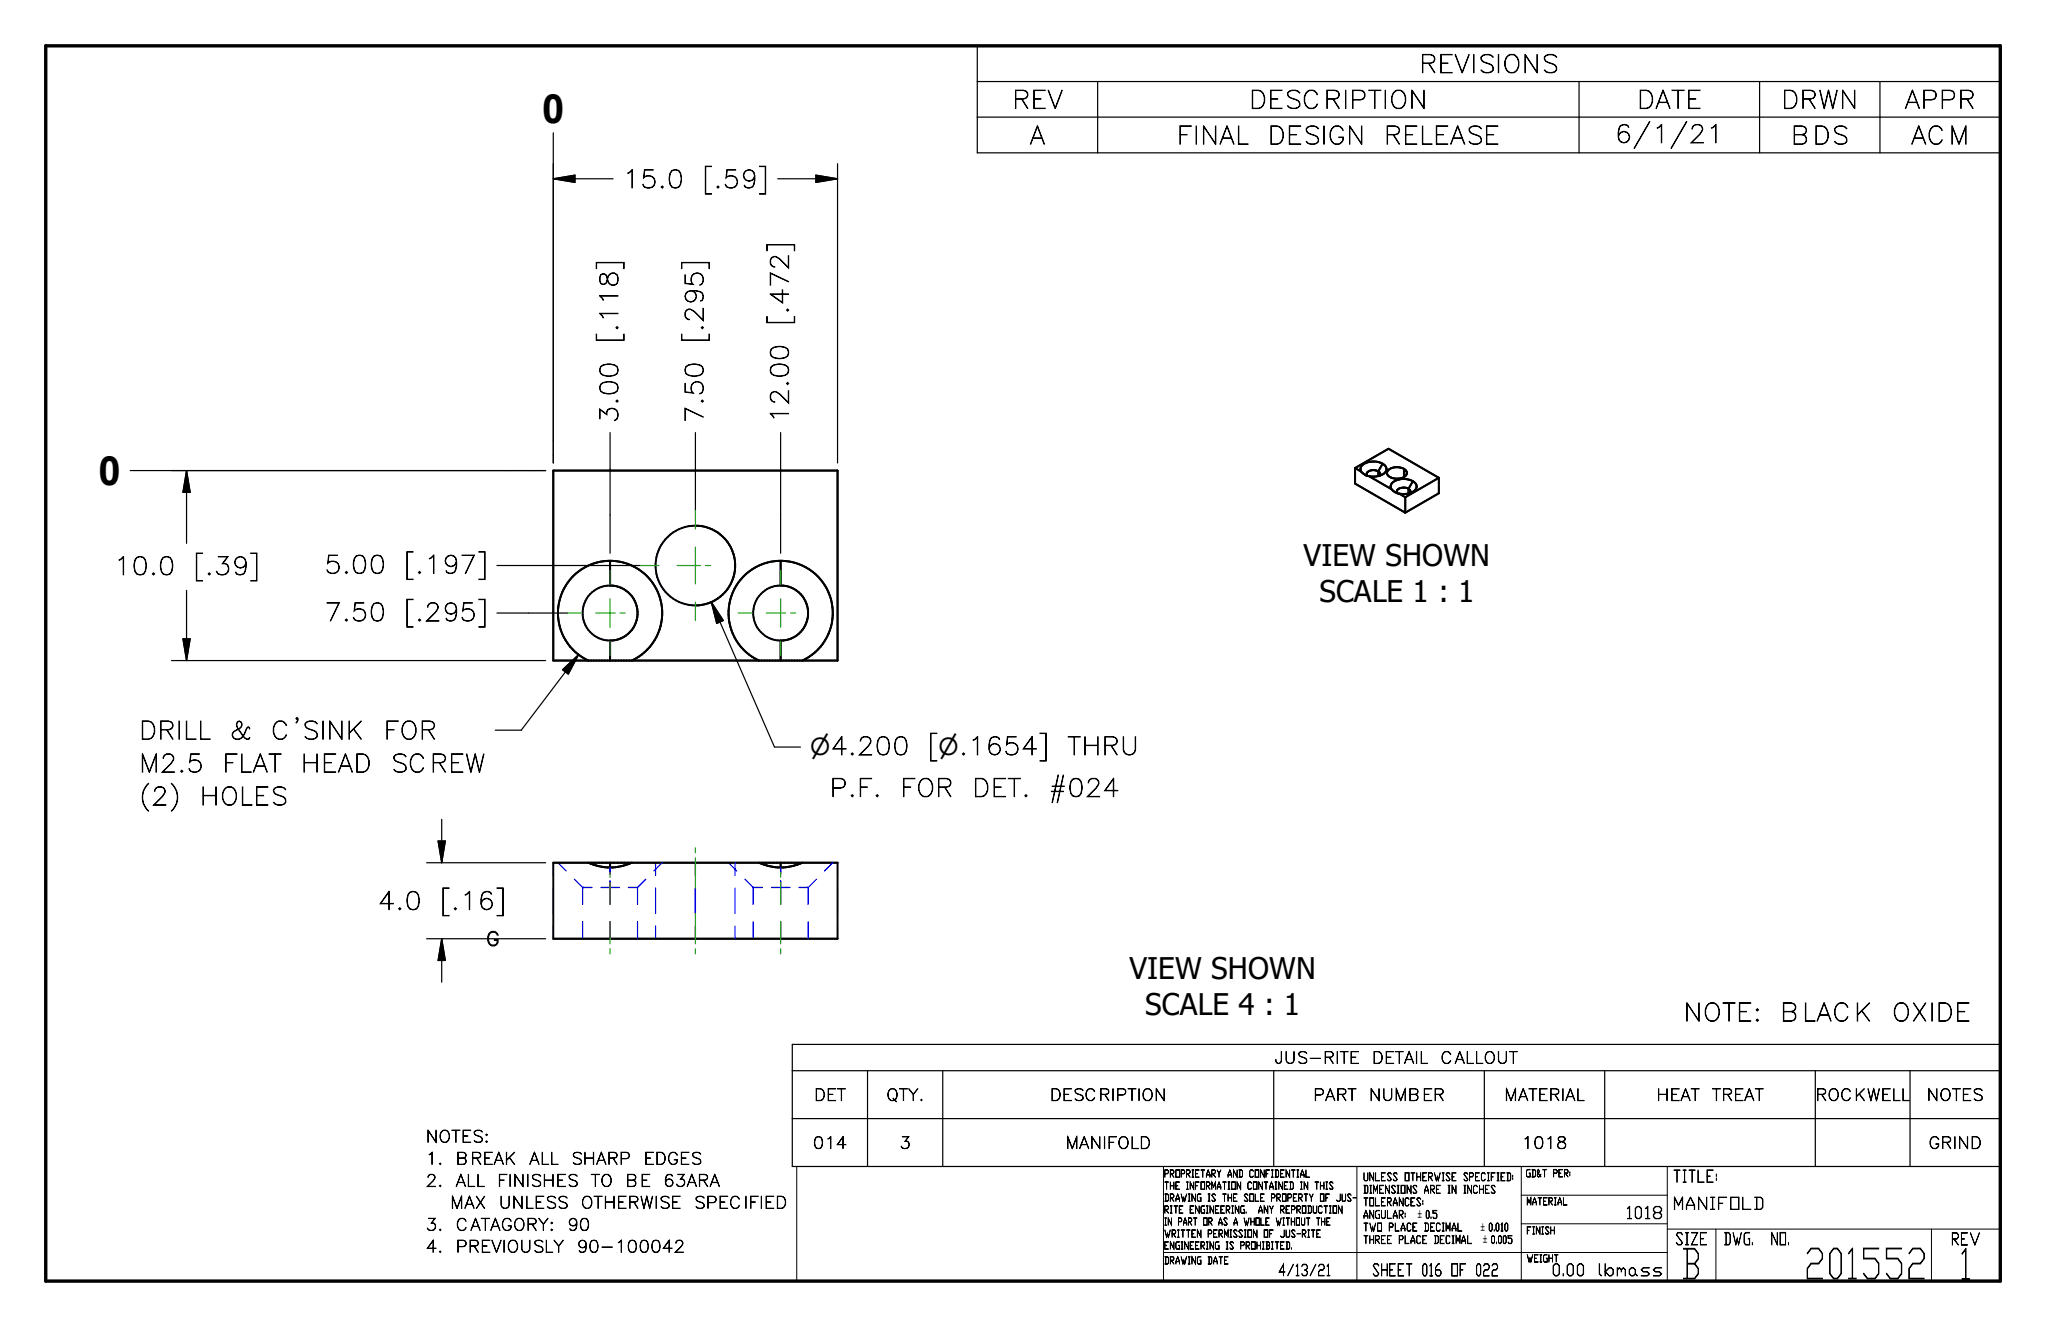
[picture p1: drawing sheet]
<svg xmlns="http://www.w3.org/2000/svg" width="432mm" height="279mm" viewBox="0 0 432 279" stroke-linecap="round" stroke-linejoin="round" font-family="sans-serif">
<g fill="none" stroke="#00f" stroke-width=".25">
<path d="M141.3 112.8a8.4 8.4 0 0 0-2.9 5M146.7 110.9l-1.4 .1-1.5 .4M123.7 126.4a5.9 5.9 0 0 0 0 5.8M125.8 134.3l1.7 .7 1.2 .1M128.7 123.5l-1.2 .1-1.7 .6M138.4 120.7a8.4 8.4 0 0 0 2.9 5M143.8 127.2l1.5 .3 1.4 .2M159.7 126.4a5.7 5.7 0 0 0 0 5.8M161.8 134.3l1.7 .7 1.2 .1M164.7 123.5l-1.2 .1-1.7 .6M116.7 181.9v2.7M116.7 187.3v5.3"/>
<path d="M116.7 195.3v2.7M117.7 181.9l1.7 1.8M121.2 185.4l1.7 1.7M122.9 187.1h1.9M122.9 187.1v3.6M122.9 194.3v3.7M126.8 187.1h3.8M128.7 182.9v1.4M128.7 185.7v5M128.7 194.3v3.7M132.6 187.1h1.9M134.5 187.1v3.6"/>
<path d="M134.5 194.3v3.7M136.2 185.4l-1.7 1.7M138.3 181.9v2.7M138.3 187.3v5.3M138.3 195.3v2.7M139.7 181.9l-1.7 1.8M146.7 181.9v2.7M146.7 187.3v5.3M146.7 195.3v2.7M153.7 181.9l1.7 1.8M155.1 181.9v2.7M155.1 187.3v5.3"/>
<path d="M155.1 195.3v2.7M157.2 185.4l1.7 1.7M158.9 187.1h1.9M158.9 187.1v3.6M158.9 194.3v3.7M162.7 187.1h3.9M164.7 182.9v1.4M164.7 185.7v5M164.7 194.3v3.7M168.6 187.1h1.9M170.5 187.1v3.6M170.5 194.3v3.7"/>
<path d="M172.2 185.4l-1.7 1.7M175.7 181.9l-1.8 1.8M176.7 181.9v2.7M176.7 187.3v5.3M176.7 195.3v2.7"/>
</g>
<g fill="none" stroke="#000" stroke-width=".41">
<path d="M116.7 99.2h60v40.1h-60zM285.8 98.7l7.1-4.1 10.6 6.2M285.8 98.7l1.3 .8M285.8 98.7v3.3l10.6 6.1M287 99v.2M287 99.3l.1 .2M287 98.6v.7M287.1 99.5l.9 .6 .8 .3M289.7 97.3a2.93 2.93 0 0 0-2.7 1.2M289.9 97.3a2.27 2.27 0 0 1 2.6 1.6l-.2 .5-.4 .5-.9 .4 .2-.5-.5-.4M290.5 97.4a3.3 3.3 0 0 0-3.5 1.2M290.7 97.4l1 .4"/>
<path d="M290.7 99.4a1.91 1.91 0 0 0-2.4 .4l.1 .5M290.7 99.4v1M291.7 97.8l-1 1.6M291.7 97.8a1.14 1.14 0 0 1 .4 1.9M292 99.8l-.9 .5-1.2 .2M292.6 99.5v.4l.2 .4 .7 .4M292.9 99.1l-.3 .4M292.9 99.1a2.76 2.76 0 0 1 3.8 .4v.6M294.6 98.5l-1 .2-.7 .4M294.7 98.5l.7 .1M295.6 98.6l.6 .3M296.2 98.9v1.7"/>
<path d="M296.2 98.9l.6 .7-.2 .6M128.7 118.3v5.2M128.7 118.3a11 11 0 0 0-11 10.6M128.7 118.3l2.4 .2M131.5 118.6a10.8 10.8 0 0 1 7.6 7.2M164.7 118.3v5.2M164.7 118.3a11 11 0 0 0-10.8 13M164.7 118.3a10.9 10.9 0 0 1 10.1 6.7M165.9 118.3a11 11 0 0 0-11.6 7.3 11 11 0 0 0 4.4 12.9M166.3 118.4l2.3 .6M169 119.2a11 11 0 0 1 6.7 9.7M288.8 100.4l4.7 2.7"/>
<path d="M288.8 100.4l.3 .1M289.1 100.5h.5M289.1 100.5h.9M290.7 100.4l-.7 .1M293.3 102.7l.2 .4M293.4 102.3l-.1 .4M293.5 100.7l.3 .1M293.5 100.7l1 .2M293.5 103.1l.4 .4M293.7 103.4l.2 .1M293.9 103.5l1.2 .6M294.1 100.9h.7"/>
<path d="M295.1 104.1l1.3 .8M295.1 104.1h.4M295.2 100.9h-.4M295.8 100.8l-.7 .1M295.9 101a2.61 2.61 0 0 0-2.5 1.3M296.3 101a2.28 2.28 0 0 1 2.5 1.6 1.94 1.94 0 0 1-1.7 1.5M296.4 104.9v3.2M296.6 100.2l-.6 .5M296.7 100.1l-.6 .5-.7 .3M296.8 101.1a3.2 3.2 0 0 0-3.4 1.1M297 101.1l1 .4M297.1 104.1h-2"/>
<path d="M297.1 103.1a1.71 1.71 0 0 0-2.5 .6l.2 .3M297.1 103.1v1M297.1 103.1l.4 .4-.1 .5M298 101.5l-.9 1.6M298 101.5a1.24 1.24 0 0 1 .8 1.3 1.24 1.24 0 0 1-1.1 1.1l-1.4 .3M303.5 100.8l-7.1 4.1M303.5 100.8v3.2l-7.1 4.1M117.7 129.6a11.1 11.1 0 0 0 3.7 7.9M121.4 137.5l1.3 1 1.4 .8-2.1-1.3M128.7 135.1v4.2M128.7 123.5a5.8 5.8 0 0 0-5.8 5.8 5.8 5.8 0 0 0 5.8 5.8M128.7 123.5a5.8 5.8 0 0 1 5.8 5.8 5.8 5.8 0 0 1-5.8 5.8"/>
<path d="M133.3 139.3l1.4-.8zM136.6 121.6a11 11 0 0 0-15.9 .1 11 11 0 0 0 .7 15.8M137 122a10.9 10.9 0 0 1 2.7 6.9M137.6 135.7l-1.6 1.8-1.3 1M139.3 126.3a11 11 0 0 1-1.3 8.8M139.7 129.6a11 11 0 0 1-5 8.9M154 132a10.9 10.9 0 0 0 4.7 6.5M158.7 138.5l1.4 .8zM164.7 135.1v4.2M164.7 123.5a5.8 5.8 0 0 0-5.8 5.8 5.8 5.8 0 0 0 5.8 5.8M164.7 123.5a5.8 5.8 0 0 1 5.8 5.8 5.8 5.8 0 0 1-5.8 5.8M169.3 139.3l1.4-.8 1.3-1-1.3 1z"/>
<path d="M175 125.6l.5 1.5 .2 1.6-.2 2.6M175.3 132a11.2 11.2 0 0 1-3.3 5.5M175.7 129.6a11 11 0 0 1-3.7 7.9M116.7 181.9h60v16.1h-60zM124.1 181.9l1.7 .6M125.8 182.5l1.7 .4M125.8 182.5l.6 .2M126.9 182.8l.6 .1M127.5 182.9h2.4M128.7 181.9v1M130.4 182.8l-.5 .1M131 182.7l-1.1 .2"/>
<path d="M131.6 182.5l-.6 .2M132.7 182.2l-1.1 .3M133.3 181.9l-.6 .3M160.1 181.9l1.1 .5zM161.2 182.4l.6 .1M161.8 182.5l1.1 .3M162.9 182.8l1.2 .1M162.9 182.8l.6 .1M164.7 181.9v1M166.4 182.8l-2.3 .1M167.6 182.5l-1.2 .3M169.3 181.9l-2.9 .9"/>
<circle cx="146.7" cy="119.3" r="8.4"/>
</g>
<path d="M9.6 9.7h412.3v260.4h-412.3z" fill="none" stroke="#000" stroke-width=".71"/>
<path d="M168.1 246h253.8v24.1h-253.8zM245.4 246v24.1M286.2 246v24.1M320.9 252h30.8M320.9 258.1h30.8M320.9 246v24.1M351.7 259.2h70.2M351.7 246v24.1M362 259.2v10.9M407.4 259.2v10.9M245.4 264.1h106.3" fill="none" stroke="#000" stroke-width=".21"/>
<g fill="none" stroke="#000" stroke-width=".25">
<path d="M206.2 9.7h215.7v22.5h-215.7zM206.2 17.2h215.7M231.5 17.2v15M333.1 17.2v15M371.2 17.2v15M396.6 17.2v15M116.7 28v69.6M116.7 37.7h12.6M116.7 37.7l4.6-.8v1.6zM164.1 37.7h12.6M172.1 36.9l4.6 .8-4.6 .8zM176.7 34.5v63.1"/>
<path d="M206.2 24.7h215.7M27.5 99.2h87.6M39.4 99.2v15.4M39.4 99.2l.7 4.6h-1.5zM128.7 91.2v25.5M146.7 91.2v16.5M164.7 91.2v25.5M104.8 119.2h30.3M36.2 139.3h78.9M38.6 134.7h1.5l-.7 4.6zM39.4 124.5v14.8M104.8 129.3h14.9"/>
<path d="M122 138l-12 16h-5.5M150 127l13.4 30.5h5.5M150 127l2.6 3.8-1.4 .7zM118.7 141.2l3.3-3.2-2.1 4.1zM92.4 177.3h1.5l-.7 4.6zM93.2 172.8v9.1M90 198h25.1M90 181.9h25.1M93.2 198v9.1M93.2 198l.7 4.5h-1.5zM167.1 220.2h254.8v25.8h-254.8zM167.1 225.8h254.8"/>
<path d="M167.1 235.9h254.8M183 225.8v20.2M198.9 225.8v20.2M268.7 225.8v20.2M313.1 225.8v20.2M338.5 225.8v20.2M382.9 225.8v20.2M402.9 225.8v20.2"/>
</g>
<path d="M116.7 37.7l4.6-.8v1.6zM172.1 36.9l4.6 .8-4.6 .8zM39.4 99.2l.7 4.6h-1.5zM38.6 134.7h1.5l-.7 4.6zM150 127l2.6 3.8-1.4 .7zM118.7 141.2l3.3-3.2-2.1 4.1zM92.4 177.3h1.5l-.7 4.6zM93.2 198l.7 4.5h-1.5z" fill="#000" stroke="#000" stroke-width=".25"/>
<g fill="none" stroke="#23a718" stroke-width=".25">
<path d="M135.1 119.2h3.9M142.8 119.2h4.9M146.7 107.7v3.8M146.7 115.4v7.7M148.8 119.2h1.1M119.7 129.3h3M125.7 129.3h4.1M128.7 120.3v3M128.7 126.3v6M128.7 135.3v3M130.8 129.3h1.1M146.7 127v3.8"/>
<path d="M155.7 129.3h3M161.7 129.3h4M164.7 120.3v3M164.7 126.3v6M164.7 135.3v3M166.8 129.3h1M146.7 178.7v1.1M128.7 184v1M128.7 186.1v4.6M128.7 194.3v4.7M146.7 180.9v6.4M146.7 192.6v6.4"/>
<path d="M164.7 184v1M164.7 186.1v4.6M164.7 194.3v4.7M128.7 200.1v1M146.7 200.1v1M164.7 200.1v1"/>
</g>
<g font-size="8.8">
<text x="380.5" y="269.6">201552</text>
<text x="413.1" y="269.7">1</text>
</g>
<text font-size="8.7" x="354.3" y="269.6">B</text>
<g font-size="8.5">
<text x="114.3" y="25.9">0</text>
<text x="20.7" y="102.3">0</text>
</g>
<g font-size="6.3">
<text x="275" y="119.3">VIEW SHOWN</text>
<text x="278.3" y="126.9">SCALE 1 : 1</text>
<text x="238.2" y="206.5">VIEW SHOWN</text>
<text x="241.6" y="214.1">SCALE 4 : 1</text>
</g>
<g font-size="5.2">
<text x="299.3" y="15.3">REVISIONS</text>
<text x="213.5" y="22.9">REV</text>
<text x="263.4" y="22.9">DESCRIPTION</text>
<text x="345.3" y="22.9">DATE</text>
<text x="375.7" y="22.9">DRWN</text>
<text x="401.7" y="22.9">APPR</text>
<text x="217.2" y="30.4">A</text>
<text x="248.2" y="30.4">FINAL</text>
<text x="267.4" y="30.4">DESIGN</text>
<text x="291.9" y="30.4">RELEASE</text>
<text x="340.6" y="30.1">6/1/21</text>
<text x="377.7" y="30.4">BDS</text>
<text x="403.1" y="30.4">ACM</text>
<text x="131.3" y="39.6">15.0</text>
<text x="148.2" y="39.6">[.59]</text>
<text x="166.3" y="68.6" transform="rotate(-90 166.3 68.6)">[.472]</text>
<text x="130.3" y="72.3" transform="rotate(-90 130.3 72.3)">[.118]</text>
<text x="148.3" y="72.3" transform="rotate(-90 148.3 72.3)">[.295]</text>
<text x="130.3" y="89.2" transform="rotate(-90 130.3 89.2)">3.00</text>
<text x="148.3" y="89.2" transform="rotate(-90 148.3 89.2)">7.50</text>
<text x="166.3" y="89.2" transform="rotate(-90 166.3 89.2)">12.00</text>
<text x="24" y="121.2">10.0</text>
<text x="40.9" y="121.2">[.39]</text>
<text x="68.4" y="120.9">5.00</text>
<text x="85.3" y="120.9">[.197]</text>
<text x="68.4" y="130.9">7.50</text>
<text x="85.3" y="130.9">[.295]</text>
<text x="29.3" y="155.9">DRILL</text>
<text x="48.4" y="155.9">&amp;</text>
<text x="57.1" y="155.9">C'SINK</text>
<text x="80.9" y="155.9">FOR</text>
<text x="195.8" y="159.2">[n.1654]</text>
<text x="225.1" y="159.2">THRU</text>
<text x="29.3" y="162.8">M2.5</text>
<text x="46.9" y="162.8">FLAT</text>
<text x="63.4" y="162.8">HEAD</text>
<text x="82.3" y="162.8">SCREW</text>
<text x="175" y="168">P.F.</text>
<text x="189.9" y="168">FOR</text>
<text x="205" y="168">DET.</text>
<text x="221.2" y="168">#024</text>
<text x="29.3" y="169.8">(2)</text>
<text x="42.1" y="169.8">HOLES</text>
<text x="79.7" y="191.8">4.0</text>
<text x="92.9" y="191.8">[.16]</text>
<text x="355.1" y="215.3">NOTE:</text>
<text x="375.5" y="215.3">BLACK</text>
<text x="399.1" y="215.3">OXIDE</text>
</g>
<text font-size="5" x="170.9" y="159.2">n4.200</text>
<text font-size="4.1" x="102.4" y="199.5">G</text>
<g font-size="3.5">
<text x="352.8" y="249.3">TITLE:</text>
<text x="342.9" y="257">1018</text>
<text x="352.8" y="255">MANIFOLD</text>
<text x="353.3" y="262.5">SIZE</text>
<text x="363.5" y="262.5">DWG.</text>
<text x="373.5" y="262.5">NO.</text>
<text x="411.5" y="262.5">REV</text>
<text x="289.4" y="269">SHEET 016 OF 022</text>
<text x="327.2" y="269">0.00</text>
<text x="337" y="269">lbmass</text>
</g>
<g font-size="3.4">
<text x="268.9" y="224.2">JUS-RITE</text>
<text x="289.4" y="224.2">DETAIL</text>
<text x="303.8" y="224.2">CALLOUT</text>
<text x="171.7" y="232.1">DET</text>
<text x="186.9" y="232.1">QTY.</text>
<text x="221.4" y="232.1">DESCRIPTION</text>
<text x="277" y="232.1">PART</text>
<text x="288.7" y="232.1">NUMBER</text>
<text x="317.3" y="232.1">MATERIAL</text>
<text x="349.4" y="232.1">HEAT</text>
<text x="361.1" y="232.1">TREAT</text>
<text x="382.9" y="232.1">ROCKWELL</text>
<text x="406.4" y="232.1">NOTES</text>
<text x="89.8" y="240.9">NOTES:</text>
<text x="89.8" y="245.5">1.</text>
<text x="96.1" y="245.5">BREAK</text>
<text x="111.6" y="245.5">ALL</text>
<text x="120.4" y="245.5">SHARP</text>
<text x="135.8" y="245.5">EDGES</text>
<text x="171.5" y="242.2">014</text>
<text x="189.7" y="242.2">3</text>
<text x="224.7" y="242.2">MANIFOLD</text>
<text x="321" y="242.2">1018</text>
<text x="406.8" y="242.2">GRIND</text>
<text x="89.8" y="250.2">2.</text>
<text x="96.1" y="250.2">ALL</text>
<text x="104.9" y="250.2">FINISHES</text>
<text x="124.6" y="250.2">TO</text>
<text x="131.9" y="250.2">BE</text>
<text x="139.9" y="250.2">63ARA</text>
<text x="94.9" y="254.8">MAX</text>
<text x="105.2" y="254.8">UNLESS</text>
<text x="122.5" y="254.8">OTHERWISE</text>
<text x="146.3" y="254.8">SPECIFIED</text>
<text x="89.8" y="259.5">3.</text>
<text x="96.1" y="259.5">CATAGORY:</text>
<text x="119.6" y="259.5">90</text>
<text x="89.8" y="264.1">4.</text>
<text x="96.1" y="264.1">PREVIOUSLY</text>
<text x="121.6" y="264.1">90-100042</text>
</g>
<text font-size="3.3" x="269.6" y="269">4/13/21</text>
<g font-size="2.3">
<text x="287.5" y="249">UNLESS OTHERWISE SPECIFIED:</text>
<text x="287.5" y="251.6">DIMENSIONS ARE IN INCHES</text>
<text x="287.5" y="254.3">TOLERANCES:</text>
<text x="287.5" y="256.9">ANGULAR:</text>
<text x="287.5" y="259.6">TWO PLACE DECIMAL</text>
<text x="287.5" y="262.2">THREE PLACE DECIMAL</text>
</g>
<g font-size="2.2">
<text x="299.1" y="256.8">`0.5</text>
<text x="312.4" y="259.5">`0.010</text>
<text x="312.8" y="262.2">` 0.005</text>
</g>
<g font-size="2.1">
<text x="245.5" y="248.2">PROPRIETARY AND CONFIDENTIAL</text>
<text x="245.5" y="250.8">THE INFORMATION CONTAINED IN THIS</text>
<text x="321.8" y="248.2">GD&amp;T PER:</text>
<text x="245.5" y="253.3">DRAWING IS THE SOLE PROPERTY OF JUS-</text>
<text x="245.5" y="255.8">RITE ENGINEERING.</text>
<text x="265.3" y="255.8">ANY REPRODUCTION</text>
<text x="322" y="254.1">MATERIAL</text>
<text x="245.5" y="260.9">WRITTEN PERMISSION OF JUS-RITE</text>
<text x="245.5" y="263.4">ENGINEERING IS PROHIBITED.</text>
<text x="245.5" y="258.4">IN PART OR AS A WHOLE WITHOUT THE</text>
<text x="322" y="260.2">FINISH</text>
<text x="245.5" y="266.5">DRAWING DATE</text>
<text x="322" y="266.1">WEIGHT</text>
</g>
</svg>
